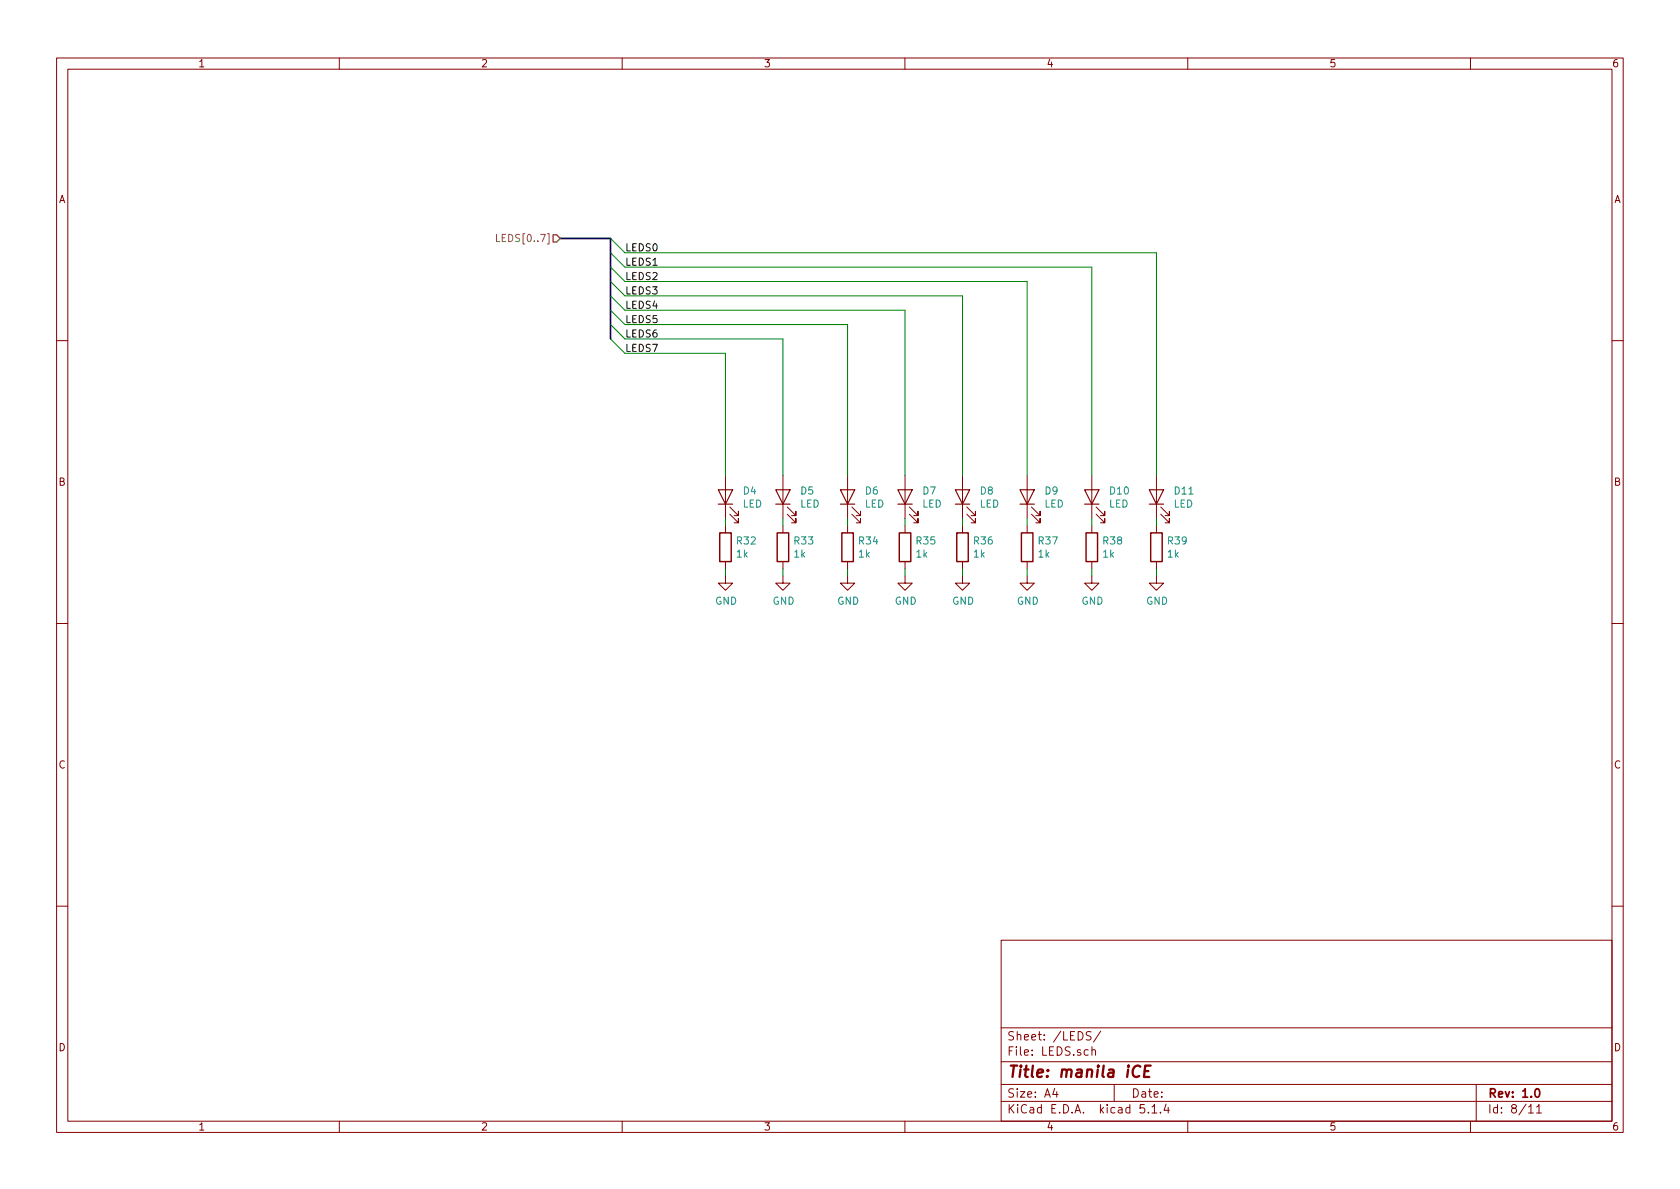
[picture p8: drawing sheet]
<svg xmlns="http://www.w3.org/2000/svg" width="297mm" height="210mm" viewBox="0 0 297 210" stroke-linecap="round" stroke-linejoin="round" font-family="sans-serif">
<g fill="none" stroke="#840000" stroke-width=".18">
<path d="M10 10.3h277v189.9h-277zM12 12.2h273v186.1h-273zM60 10.3v1.9M110 10.3v1.9M160 10.3v1.9M210 10.3v1.9M260 10.3v1.9M10 60.2h2M285 60.2h2M128.3 84.1v7.6M128.3 93v1.2M128.3 99.3v1.3"/>
<path d="M129 90.9l1.6 1.6v-.8v.8h-.8M129 89.7l1.6 1.5v-.8v.8h-.8M138.4 84.1v7.6M138.4 93v1.2M138.4 99.3v1.3M139.2 90.9l1.5 1.6v-.8v.8h-.7M139.2 89.7l1.5 1.5v-.8v.8h-.7M149.9 84.1v7.6M149.9 93v1.2M149.9 99.3v1.3M150.6 90.9l1.5 1.6v-.8v.8h-.7M150.6 89.7l1.5 1.5v-.8v.8h-.7"/>
<path d="M160 84.1v7.6M160 93v1.2M160 99.3v1.3M160.8 90.9l1.5 1.6v-.8v.8h-.8M160.8 89.7l1.5 1.5v-.8v.8h-.8M170.2 84.1v7.6M170.2 93v1.2M170.2 99.3v1.3M170.9 90.9l1.6 1.6v-.8v.8h-.8M170.9 89.7l1.6 1.5v-.8v.8h-.8M181.6 84.1v7.6M181.6 93v1.2"/>
<path d="M181.6 99.3v1.3M182.4 90.9l1.5 1.6v-.8v.8h-.8M182.4 89.7l1.5 1.5v-.8v.8h-.8M193 84.1v7.6M193 93v1.2M193 99.3v1.3M193.8 90.9l1.5 1.6v-.8v.8h-.7M193.8 89.7l1.5 1.5v-.8v.8h-.7M204.5 84.1v7.6M204.5 93v1.2M204.5 99.3v1.3M205.2 90.9l1.6 1.6v-.8v.8h-.8"/>
<path d="M205.2 89.7l1.6 1.5v-.8v.8h-.8M10 110.3h2M128.3 101.8v1.3h1.2l-1.2 1.3-1.3-1.3h1.3M138.4 101.8v1.3h1.3l-1.3 1.3-1.2-1.3h1.2M149.9 101.8v1.3h1.2l-1.2 1.3-1.3-1.3h1.3M160 101.8v1.3h1.3l-1.3 1.3-1.3-1.3h1.3M170.2 101.8v1.3h1.2l-1.2 1.3-1.3-1.3h1.3M181.6 101.8v1.3h1.3l-1.3 1.3-1.3-1.3h1.3M193 101.8v1.3h1.3l-1.3 1.3-1.2-1.3h1.2M204.5 101.8v1.3h1.2l-1.2 1.3-1.3-1.3h1.3M285 110.3h2M10 160.2h2"/>
<path d="M177 166.3h108v32h-108zM285 160.2h2M60 198.3v1.9M110 198.3v1.9M160 198.3v1.9M177 194.8h108M177 191.8h108M177 187.8h108M177 181.8h108M186.5 192.5l-.4 1h1M186.8 193v1M192.4 185.7l-.4-.1-.3 .3 .1 .6 .2 .1 .4-.1"/>
<path d="M192.9 182.5l-.6-.1-.3 .3 .1 .3 .7 .4v.4a.62 .62 0 0 1-.8 0M193.1 185.7a.37 .37 0 0 1 .6 .1v.8M193.1 185.1v1.5M194.6 182.3l-1.3 2M197 191.8v3M202.3 195.3h-.7l-.1 .7 .3-.1 .5 .1 .1 .2-.1 .5-.2 .1-.6-.1M203 196.7v.1M203.7 195.8l.4-.5v1.5M203.7 196.8h.8M205.2 196.7v.1M206.2 195.2l-.4 1.1h1M206.6 195.8v1"/>
<path d="M210 198.3v1.9M260 198.3v1.9M261 191.8v6.5M270.3 195.8l.4-.5v1.5M270.3 196.8h.8M271.7 195.8l.4-.5v1.5M271.7 196.8h.8"/>
</g>
<path d="M271.5 192.7l.2-.2a.81 .81 0 0 1 .6 .6 .81 .81 0 0 1-.3 .8l-.1 .1a.79 .79 0 0 1-.4-1.3z" fill="none" stroke="#840000" stroke-width=".3"/>
<path d="M201.6 188.6a.88 .88 0 0 0-1 0 .88 .88 0 0 0-.3 1 .7 .7 0 0 0 .3 .8 .7 .7 0 0 0 .8-.1M202.4 189.4h.6M203.5 188.4h-1l-.2 2h.9" fill="none" stroke="#840000" stroke-width=".41"/>
<path d="M127.3 94.2h2v5.1h-2zM137.4 94.2h2v5.1h-2zM148.8 94.2h2.1v5.1h-2.1zM159 94.2h2v5.1h-2zM169.2 94.2h2v5.1h-2zM180.6 94.2h2v5.1h-2zM192 94.2h2.1v5.1h-2.1zM203.5 94.2h2v5.1h-2z" fill="none" stroke="#840000" stroke-width=".25"/>
<g fill="none" stroke="#840000" stroke-width=".2">
<path d="M127 86.6h2.5l-1.2 2.5zM127 89.1h2.5M137.2 86.6h2.5l-1.3 2.5zM137.2 89.1h2.5M148.6 86.6h2.5l-1.2 2.5zM148.6 89.1h2.5M158.7 86.6h2.6l-1.3 2.5zM158.7 89.1h2.6M168.9 86.6h2.5l-1.2 2.5zM168.9 89.1h2.5M180.3 86.6h2.6l-1.3 2.5zM180.3 89.1h2.6"/>
<path d="M191.8 86.6h2.5l-1.3 2.5zM191.8 89.1h2.5M203.2 86.6h2.5l-1.2 2.5zM203.2 89.1h2.5"/>
</g>
<path d="M99.1 42.2h8.8v17.7" fill="none" stroke="#000084" stroke-width=".3"/>
<g fill="none" stroke="#008400" stroke-width=".18">
<path d="M107.9 42.2l2.6 2.5h94v39.4M107.9 44.7l2.6 2.5h82.5v36.9M107.9 47.2l2.6 2.6h71.1v34.3M107.9 57.4l2.6 2.5h27.9v24.2M107.9 49.8l2.6 2.5h59.7v31.8M107.9 52.3l2.6 2.6h49.5v29.2M107.9 54.9l2.6 2.5h39.4v26.7M107.9 59.9l2.6 2.6h17.8v21.6M128.3 91.7v1.3M138.4 91.7v1.3M149.9 91.7v1.3M160 91.7v1.3"/>
<path d="M170.2 91.7v1.3M181.6 91.7v1.3M193 91.7v1.3M204.5 91.7v1.3M128.3 100.6v1.2M138.4 100.6v1.2M149.9 100.6v1.2M160 100.6v1.2M170.2 100.6v1.2M181.6 100.6v1.2M193 100.6v1.2M204.5 100.6v1.2"/>
</g>
<path d="M87.8 41.4v1.3h.6" fill="none" stroke="#848400" stroke-width=".18"/>
<path d="M97.8 41.5h.6l.7 .7-.7 .6h-.6z" fill="none" stroke="#848400" stroke-width=".25"/>
<text font-size="2.8" fill="#840000" x="178" y="190.5">Title: manila iCE</text>
<g font-size="2.1" fill="#840000">
<text x="178" y="184">Sheet: /LEDS/</text>
<text x="178" y="186.7">File: LEDS.sch</text>
<text x="178" y="196.9">KiCad E.D.A. kicad 5.1.4</text>
<text x="178" y="194.1">Size: A4</text>
<text x="200" y="194.1">Date:</text>
<text x="263" y="194.1">Rev: 1.0</text>
<text x="263" y="196.9">Id: 8/11</text>
</g>
<g font-size="1.8" fill="#840000">
<text x="35" y="11.9">1</text>
<text x="85" y="11.9">2</text>
<text x="135" y="11.9">3</text>
<text x="185" y="11.9">4</text>
<text x="235" y="11.9">5</text>
<text x="285" y="11.9">6</text>
<text x="10.4" y="35.9">A</text>
<text x="285.4" y="35.9">A</text>
<text x="10.4" y="85.9">B</text>
<text x="285.4" y="85.9">B</text>
<text x="10.4" y="135.9">C</text>
<text x="285.4" y="135.9">C</text>
<text x="10.4" y="185.9">D</text>
<text x="285.4" y="185.9">D</text>
<text x="35" y="199.9">1</text>
<text x="85" y="199.9">2</text>
<text x="135" y="199.9">3</text>
<text x="185" y="199.9">4</text>
<text x="235" y="199.9">5</text>
<text x="285" y="199.9">6</text>
</g>
<text font-size="1.8" fill="#848400" x="88.7" y="42.8">LEDS[0..7]</text>
<g font-size="1.8">
<text x="110.5" y="44.4">LEDS0</text>
<text x="110.5" y="47">LEDS1</text>
<text x="110.5" y="49.5">LEDS2</text>
<text x="110.5" y="52.1">LEDS3</text>
<text x="110.5" y="54.6">LEDS4</text>
<text x="110.5" y="57.1">LEDS5</text>
<text x="110.5" y="59.7">LEDS6</text>
<text x="110.5" y="62.2">LEDS7</text>
</g>
<g font-size="1.8" fill="#008484">
<text x="131.3" y="89.8">LED</text>
<text x="131.4" y="87.4">D4</text>
<text x="141.5" y="89.8">LED</text>
<text x="141.6" y="87.4">D5</text>
<text x="152.9" y="89.8">LED</text>
<text x="153" y="87.4">D6</text>
<text x="163" y="89.8">LED</text>
<text x="163.2" y="87.4">D7</text>
<text x="173.2" y="89.8">LED</text>
<text x="173.4" y="87.4">D8</text>
<text x="184.6" y="89.8">LED</text>
<text x="184.8" y="87.4">D9</text>
<text x="196.1" y="89.8">LED</text>
<text x="196.3" y="87.4">D10</text>
<text x="207.5" y="89.8">LED</text>
<text x="207.7" y="87.4">D11</text>
<text x="130.3" y="98.6">1k</text>
<text x="130.3" y="96.3">R32</text>
<text x="140.4" y="98.6">1k</text>
<text x="140.5" y="96.3">R33</text>
<text x="151.9" y="98.6">1k</text>
<text x="151.9" y="96.3">R34</text>
<text x="162" y="98.6">1k</text>
<text x="162.1" y="96.3">R35</text>
<text x="172.2" y="98.6">1k</text>
<text x="172.2" y="96.3">R36</text>
<text x="183.6" y="98.6">1k</text>
<text x="183.7" y="96.3">R37</text>
<text x="195" y="98.6">1k</text>
<text x="195.1" y="96.3">R38</text>
<text x="206.5" y="98.6">1k</text>
<text x="206.5" y="96.3">R39</text>
<text x="126.4" y="106.9">GND</text>
<text x="136.6" y="106.9">GND</text>
<text x="148" y="106.9">GND</text>
<text x="158.2" y="106.9">GND</text>
<text x="168.4" y="106.9">GND</text>
<text x="179.8" y="106.9">GND</text>
<text x="191.2" y="106.9">GND</text>
<text x="202.6" y="106.9">GND</text>
</g>
</svg>
